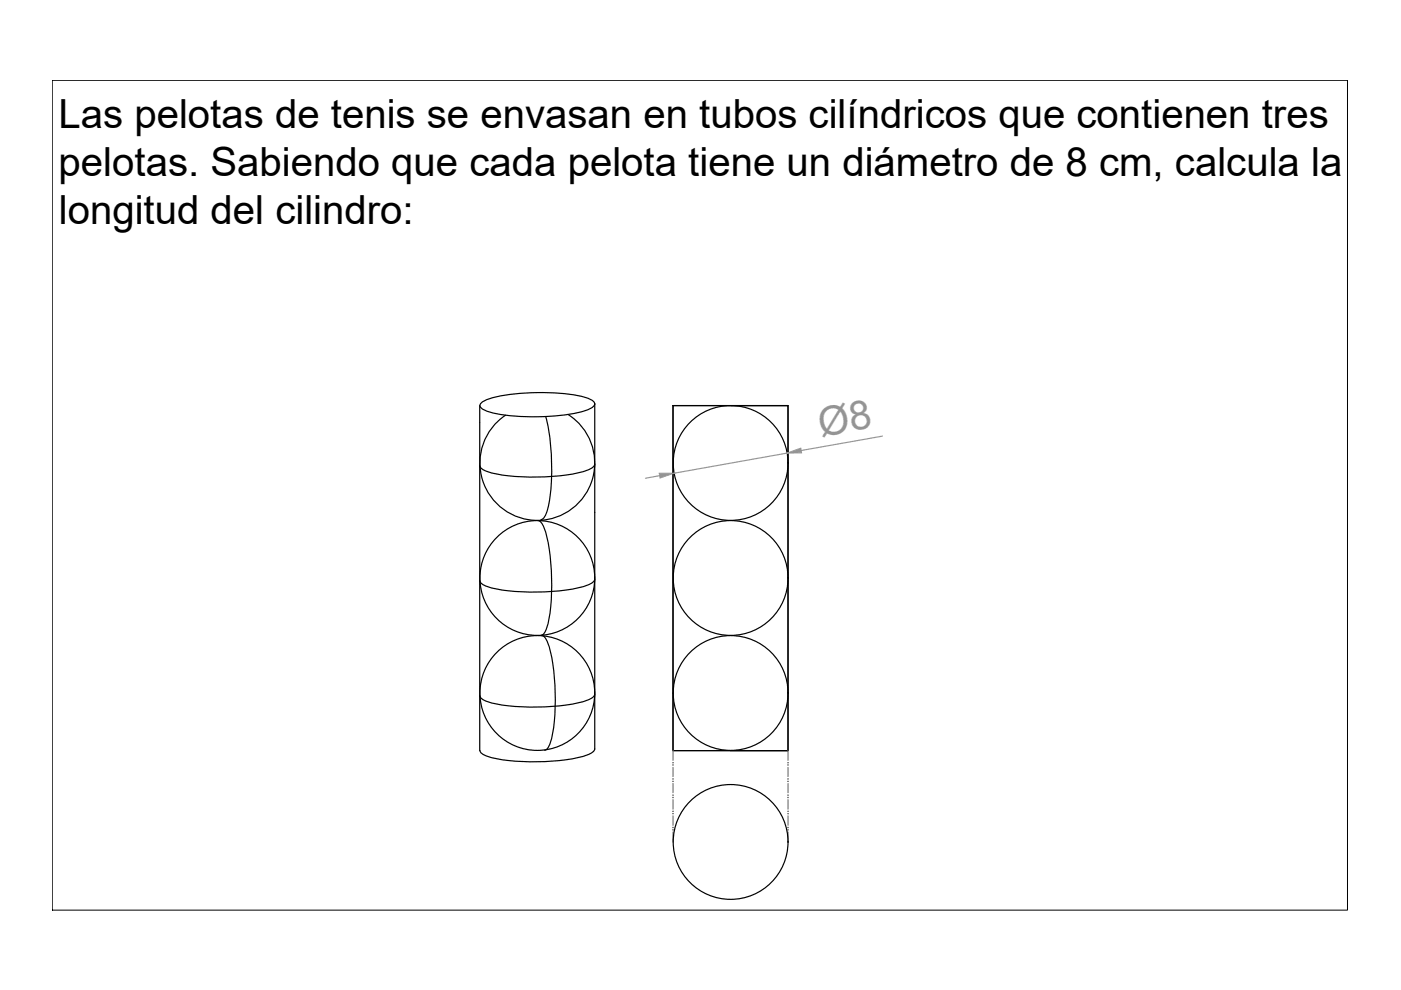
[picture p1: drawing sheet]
<svg xmlns="http://www.w3.org/2000/svg" width="297mm" height="210mm" viewBox="0 0 297 210" stroke-linecap="round" stroke-linejoin="round" font-family="sans-serif">
<!-- layer: 0 -->
<path d="M11.1 17h274.6v176h-274.6z" fill="none" stroke="#000" stroke-width=".21"/>
<g fill="none" stroke="#000" stroke-width=".25">
<path d="M101.7 86v73.1M102.2 85.3a19.5 19.5 0 0 1 8.5-1.9 41 41 0 0 1 13.7 1 2.05 2.05 0 0 1 1.7 1.2 2.05 2.05 0 0 1-1.6 1.3 44.2 44.2 0 0 1-21.1 .3 2.05 2.05 0 0 1-1.6-1.2zM115.7 88.4a46.6 46.6 0 0 1 .4 19.5 2.91 2.91 0 0 1-1.4 2.3M120.5 87.9a12.2 12.2 0 0 1 2.7 18.1 12.2 12.2 0 0 1-18.4 .3 12.2 12.2 0 0 1 2.4-18.3M126.1 98.4a1.7 1.7 0 0 1-1.3 1.2 41.3 41.3 0 0 1-14.8 1.5 20.7 20.7 0 0 1-7.5-1.5l-.7-.6v-.3M126.1 85.7v73.1a1.7 1.7 0 0 1-1.3 1.2 41.3 41.3 0 0 1-14.8 1.4 20.7 20.7 0 0 1-7.5-1.4l-.7-.6v-.3M142.7 86v73.1h24.4h-12.2M142.7 86h24.4v73.1h-24.4zM142.7 86h24.4M154.9 86h12.2v73.1M114.1 110.4a1.7 1.7 0 0 1 1.2 1.3 41.3 41.3 0 0 1 1.6 14.8 20.7 20.7 0 0 1-1.3 7.5l-.6 .6-.3 .1M114.8 134.7a1.7 1.7 0 0 1 1.2 1.3 41.3 41.3 0 0 1 1.7 14.8 20.7 20.7 0 0 1-1.4 7.5l-.5 .7-.3 .1"/>
<path d="M126.1 122.8a1.7 1.7 0 0 1-1.3 1.2 41.3 41.3 0 0 1-14.8 1.4 20.7 20.7 0 0 1-7.5-1.4l-.7-.6v-.3M126.1 147.2a1.7 1.7 0 0 1-1.3 1.2 41.3 41.3 0 0 1-14.8 1.4 20.7 20.7 0 0 1-7.5-1.4l-.7-.6v-.3"/>
<circle cx="154.9" cy="98.2" r="12.2"/>
<circle cx="113.9" cy="122.5" r="12.2"/>
<circle cx="154.9" cy="122.5" r="12.2"/>
<circle cx="113.9" cy="146.9" r="12.2"/>
<circle cx="154.9" cy="146.9" r="12.2"/>
<circle cx="154.9" cy="178.5" r="12.2"/>
</g>
<path d="M142.7 159.1v2.1M167.1 159.1v2.1M142.7 162.7v1.9M142.7 166.1v2M142.7 169.6v1.9M142.7 173v2M142.7 176.4v2.1M167.1 162.7v1.9M167.1 166.1v2M167.1 169.6v1.9M167.1 173v2M167.1 176.4v2.1" fill="none" stroke="#767676" stroke-width=".25"/>
<g fill="#767676" stroke="#767676" stroke-width=".21">
<path d="M142.6 162.2h.2z"/>
<circle cx="142.7" cy="161.7" r=".07"/>
<circle cx="142.7" cy="165.1" r=".07"/>
<circle cx="142.7" cy="165.7" r=".07"/>
<circle cx="142.7" cy="168.6" r=".07"/>
<circle cx="142.7" cy="169.1" r=".07"/>
<circle cx="142.7" cy="172" r=".07"/>
<circle cx="142.7" cy="172.5" r=".07"/>
<circle cx="142.7" cy="175.4" r=".07"/>
<circle cx="142.7" cy="175.9" r=".07"/>
<circle cx="167.1" cy="161.7" r=".07"/>
<circle cx="167.1" cy="162.2" r=".07"/>
<circle cx="167.1" cy="165.1" r=".07"/>
<circle cx="167.1" cy="165.7" r=".07"/>
<circle cx="167.1" cy="168.6" r=".07"/>
<circle cx="167.1" cy="169.1" r=".07"/>
<circle cx="167.1" cy="172" r=".07"/>
<circle cx="167.1" cy="172.5" r=".07"/>
<circle cx="167.1" cy="175.4" r=".07"/>
<circle cx="167.1" cy="175.9" r=".07"/>
</g>
<!-- layer: Cotas -->
<path d="M166.9 96.1l-24 4.2M187.1 92.5l-17.2 3M139.9 100.9l-3.1 .5" fill="none" stroke="#989898" stroke-width=".25"/>
<g fill="#989898" stroke="#989898" stroke-width=".21">
<path d="M139.8 100.3h3.1l-3 1.1z"/>
<path d="M166.9 96.1l2.9-1.1 .2 1z"/>
</g>
<g font-size="8.5">
<text x="12.4" y="27.1">Las pelotas de tenis se envasan en tubos cilíndricos que contienen tres</text>
<text x="12.4" y="37.4">pelotas. Sabiendo que cada pelota tiene un diámetro de 8 cm, calcula la</text>
<text x="12.5" y="47.5">longitud del cilindro:</text>
</g>
<text font-size="8.5" fill="#989898" x="174" y="92.6" transform="rotate(-10 174 92.6)">Ø8</text>
</svg>
